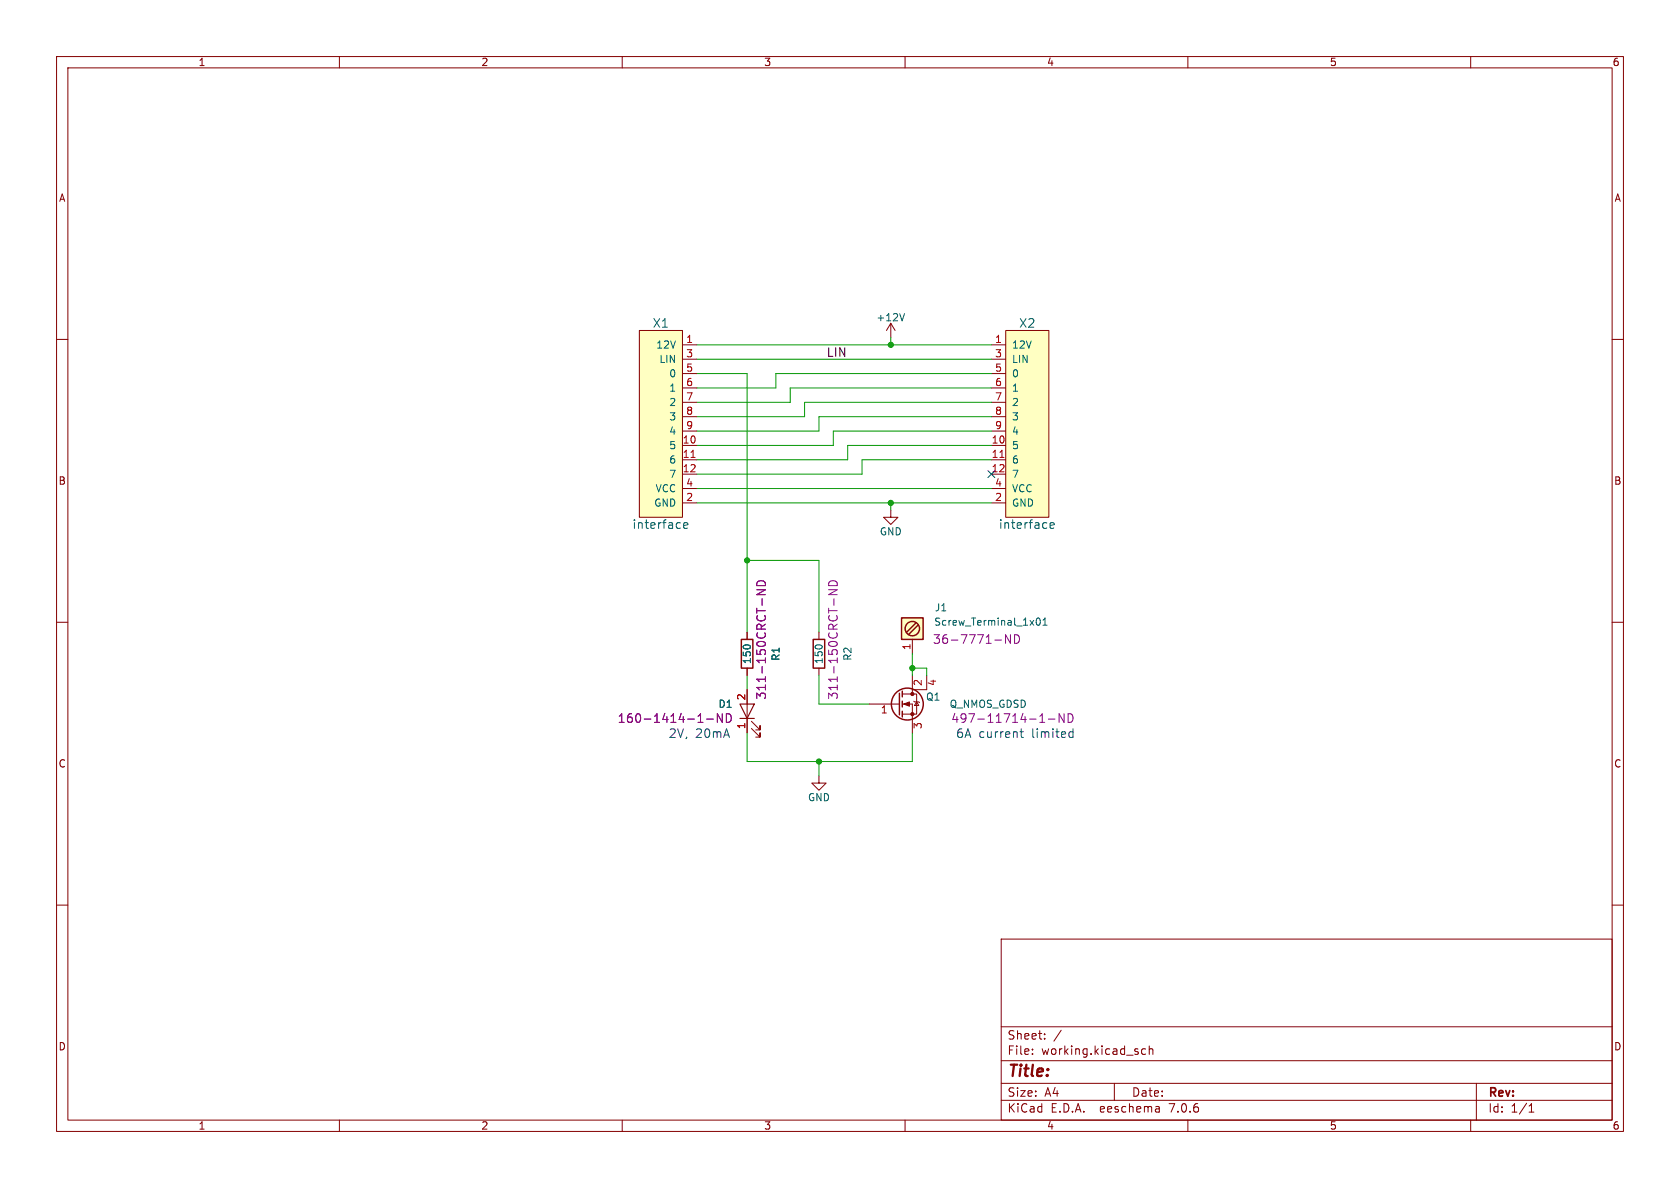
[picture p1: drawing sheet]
<svg xmlns="http://www.w3.org/2000/svg" width="297mm" height="210mm" viewBox="0 0 297 210" stroke-linecap="round" stroke-linejoin="round" font-family="sans-serif">
<g fill="none" stroke="#840000" stroke-width=".18">
<path d="M10 10h277v190h-277zM12 12h273v186h-273zM60 10v2M110 10v2M160 10v2M210 10v2M260 10v2M10 60h2M113 58.4h7.6v33h-7.6zM157.5 57.2l-.8 1.2M157.5 57.2v2.5M157.5 57.2l.7 1.2"/>
<path d="M177.8 58.4h7.6v33h-7.6zM285 60h2M120.6 61h2.6M120.6 78.7h2.6M120.6 63.5h2.6M120.6 66h2.6M120.6 68.6h2.6M120.6 71.1h2.6M120.6 73.7h2.6M120.6 76.2h2.6M175.3 61h2.5M175.3 78.7h2.5"/>
<path d="M175.3 63.5h2.5M175.3 66h2.5M175.3 68.6h2.5M175.3 71.1h2.5M175.3 73.7h2.5M175.3 76.2h2.5M120.6 81.3h2.6M120.6 83.8h2.6M120.6 88.9h2.6M120.6 86.4h2.6M157.5 90.2v1.2h1.2l-1.2 1.3-1.3-1.3h1.3M175.3 81.3h2.5"/>
<path d="M175.3 83.8h2.5M175.3 88.9h2.5M175.3 86.4h2.5M10 110h2M132.1 111.8v1.2M132.1 118.1v1.3M144.8 111.8v1.2M144.8 118.1v1.3M161.3 113v2.6M161.3 119.4v3.3M163.8 119.4v2.5h-2.5M285 110h2"/>
<path d="M132.1 121.9v7.6M132.8 128.8l1.6 1.5v-.8v.8h-.8M132.8 127.5l1.6 1.5v-.7v.7h-.8M144.8 137.2v1.2h1.2l-1.2 1.3-1.3-1.3h1.3M153.7 124.5h5.3M159.5 124.5h1.8v5M159.5 122.7h1.8M161.3 122.7h.8v3.5h-2.6M161.5 124l.2 .1h.7l.2 .1M162.1 124.1l.3 .6h-.7zM10 160h2M285 160h2"/>
<path d="M177 166h108v32h-108zM60 198v2M110 198v2M160 198v2M177 194.5h108M177 191.5h108M177 187.5h108M177 181.5h108M182.5 186.3v.1M182.5 185.5v.1M184.7 183.6v.1M184.7 182.8v.1"/>
<path d="M187.6 182.1l-1.3 2M197 191.5v3M202.5 185.5l-.4-.1-.3 .3v.4l.2 .2h.5M203.2 185.5l.2-.1 .3 .1 .1 .9M203.2 184.9v1.5M204.9 195.7l.1 .9M205 196.5l-.2 .1M205 196h-.2M210 198v2M260 198v2M261 191.5v6.5M270.3 196.6h.9"/>
<path d="M270.3 195.5l.4-.4v1.5"/>
</g>
<g fill="none" stroke="#840000" stroke-width=".25">
<path d="M131.1 113h2v5.1h-2zM143.8 113h2v5.1h-2zM159.4 109.2h3.8v3.8h-3.8zM161.9 110.1l-1.6 1.7M162.3 110.5l-1.6 1.6M159 122.6v3.8M159.5 122.2v1M159.5 124v1M159.5 125.7v1"/>
<circle cx="161.3" cy="111.1" r="1.27"/>
<circle cx="160.4" cy="124.5" r="2.82"/>
</g>
<g fill="none" stroke="#840084" stroke-width=".18">
<path d="M133.8 104.2h1.5l-1.5 .9h1.5M133.9 102.9a.82 .82 0 0 1 .9-.2 .82 .82 0 0 1 .5 .8h-1.5zM146.5 104.2h1.5l-1.5 .9h1.5M146.6 102.9a.82 .82 0 0 1 .9-.2 .82 .82 0 0 1 .5 .8h-1.5zM178.6 112.2v1.5l-.8-1.5v1.5M179.4 112.2a.77 .77 0 0 1 .8 .8 .77 .77 0 0 1-.8 .7zM124.9 127.1h1.2M127.7 126.2v1.5l-.9-1.5v1.5M128.4 126.2a.77 .77 0 0 1 .9 .7 .77 .77 0 0 1-.9 .8zM183.8 127.7h.9M185.3 127.1h1.2M188.1 126.2v1.5l-.9-1.5v1.5"/>
<path d="M188.8 126.2a.77 .77 0 0 1 .9 .7 .77 .77 0 0 1-.9 .8z"/>
</g>
<path d="M130.8 124.5h2.5l-1.2 2.5zM130.8 127h2.5" fill="none" stroke="#840000" stroke-width=".2"/>
<g fill="#840000" stroke="#840000" stroke-width=".18">
<path d="M159.8 124.5l1-.4v.7z"/>
<circle cx="161.3" cy="126.2" r=".28"/>
<circle cx="161.3" cy="122.7" r=".28"/>
</g>
<g fill="#ffffc2" stroke="#ffffc2" stroke-width=".18">
<path d="M113 58.4h7.6v33h-7.6z"/>
<path d="M159.4 109.2h3.8v3.8h-3.8z"/>
<path d="M177.8 58.4h7.6v33h-7.6z"/>
</g>
<path d="M122.2 80.9h.7M176.8 80.9h.7" fill="none" stroke="#a90000" stroke-width=".18"/>
<path d="M159.9 55.4l-.4 1.3M120.9 92.9l.7-.1-.1-.3-.4-.1-.2 .2v.7h.6M185.6 92.9l.8-.1-.1-.3-.4-.1-.3 .2 .1 .7h.6M183.4 109.3h.1a.68 .68 0 0 1 .4 .6 .68 .68 0 0 1-.4 .6 .84 .84 0 0 1-.1-1.2zM184.4 110.5h.7M184.4 109.6l.4-.3v1.2" fill="none" stroke="#006464" stroke-width=".18"/>
<path d="M180.3 129.3h.6M180.5 128.8v1.3l.4 .3M189.1 129.4h.6M189.1 130.3h.6M189.7 128.8v1.6" fill="none" stroke="#0000c2" stroke-width=".18"/>
<g fill="none" stroke="#009600" stroke-width=".18">
<path d="M157.5 59.7v1.3M123.2 66h8.9v45.8M123.2 63.5h52.1M123.2 61h52.1M175.3 68.6h-35.6v2.5h-16.5M175.3 71.1h-33.1v2.6h-19M175.3 76.2h-28v2.5h-24.1M175.3 73.7h-30.5v2.5h-21.6M175.3 78.7h-25.4v2.6h-26.7M175.3 66h-38.1v2.6h-14M123.2 88.9h52.1M123.2 86.4h52.1"/>
<path d="M132.1 99.1h12.7v12.7M157.5 88.9v1.3M175.3 81.3h-22.9v2.5h-29.2M132.1 119.4v2.5M144.8 119.4v5.1h8.9M161.3 115.6v3.8M161.3 118.1h2.5v1.3M132.1 129.5v5.1h29.2v-5.1M144.8 134.6v2.6"/>
</g>
<path d="M174.7 83.2l1.2 1.2M175.9 83.2l-1.2 1.2" fill="none" stroke="#000084" stroke-width=".18"/>
<g fill="#009600" stroke="#009600" stroke-width=".18">
<circle cx="157.5" cy="88.9" r=".46"/>
<circle cx="161.3" cy="118.1" r=".46"/>
<circle cx="132.1" cy="99.1" r=".46"/>
<circle cx="144.8" cy="134.6" r=".46"/>
<circle cx="157.5" cy="61" r=".46"/>
</g>
<text font-size="2.8" fill="#840000" x="178" y="190.9">Title:</text>
<g font-size="2.1" fill="#006464">
<text x="115.3" y="58.1">X1</text>
<text x="180.1" y="58.1">X2</text>
<text x="111.7" y="93.7">interface</text>
<text x="176.5" y="93.7">interface</text>
</g>
<text font-size="2.1" fill="#0f0f0f" x="146" y="63.2">LIN</text>
<g font-size="2.1" fill="#840084">
<text x="164.8" y="114">36-7771-ND</text>
<text x="135.6" y="123.8" transform="rotate(-90 135.6 123.8)">311-150CRCT-ND</text>
<text x="148.3" y="123.8" transform="rotate(-90 148.3 123.8)">311-150CRCT-ND</text>
<text x="109.1" y="128">160-1414-1-ND</text>
<text x="168.1" y="128">497-11714-1-ND</text>
</g>
<g font-size="2.1" fill="#0000c2">
<text x="118.1" y="130.6">2V,</text>
<text x="122.9" y="130.6">20mA</text>
<text x="168.9" y="130.6">6A current</text>
<text x="182.4" y="130.6">limited</text>
</g>
<g font-size="2.1" fill="#840000">
<text x="178" y="184">Sheet:</text>
<text x="178" y="186.7">File:</text>
<text x="184.1" y="186.7">working.kicad_sch</text>
<text x="178" y="196.9">KiCad</text>
<text x="178" y="194.1">Size:</text>
<text x="184.7" y="194.1">A4</text>
<text x="185.7" y="196.9">E.D.A.</text>
<text x="194.6" y="196.9">eeschema</text>
<text x="200" y="194.1">Date:</text>
<text x="207" y="196.9">7.0.6</text>
<text x="263" y="194.3">Rev:</text>
<text x="263" y="196.9">Id:</text>
<text x="267.1" y="196.9">1/1</text>
</g>
<g font-size="1.8" fill="#840000">
<text x="35" y="11.9">1</text>
<text x="85" y="11.9">2</text>
<text x="135" y="11.9">3</text>
<text x="185" y="11.9">4</text>
<text x="235" y="11.9">5</text>
<text x="285" y="11.9">6</text>
<text x="10.3" y="35.9">A</text>
<text x="285.3" y="35.9">A</text>
<text x="10.3" y="85.9">B</text>
<text x="285.3" y="85.9">B</text>
<text x="10.3" y="135.9">C</text>
<text x="285.3" y="135.9">C</text>
<text x="10.3" y="185.9">D</text>
<text x="285.3" y="185.9">D</text>
<text x="35" y="199.9">1</text>
<text x="85" y="199.9">2</text>
<text x="135" y="199.9">3</text>
<text x="185" y="199.9">4</text>
<text x="235" y="199.9">5</text>
<text x="285" y="199.9">6</text>
</g>
<g font-size="1.8" fill="#006464">
<text x="154.8" y="57">+12V</text>
<text x="115.9" y="61.8">12V</text>
<text x="116.5" y="64.4">LIN</text>
<text x="178.8" y="61.8">12V</text>
<text x="178.8" y="64.4">LIN</text>
<text x="118.2" y="66.9">0</text>
<text x="118.2" y="69.4">1</text>
<text x="118.2" y="72">2</text>
<text x="178.8" y="66.9">0</text>
<text x="178.8" y="69.4">1</text>
<text x="178.8" y="72">2</text>
<text x="118.2" y="74.5">3</text>
<text x="118.2" y="77.1">4</text>
<text x="178.8" y="74.5">3</text>
<text x="178.8" y="77.1">4</text>
<text x="118.2" y="79.6">5</text>
<text x="118.2" y="82.1">6</text>
<text x="178.8" y="79.6">5</text>
<text x="178.8" y="82.1">6</text>
<text x="115.6" y="89.8">GND</text>
<text x="115.8" y="87.2">VCC</text>
<text x="118.2" y="84.7">7</text>
<text x="178.8" y="84.7">7</text>
<text x="178.8" y="89.8">GND</text>
<text x="178.8" y="87.2">VCC</text>
<text x="155.4" y="94.8">GND</text>
<text x="165.1" y="110.8">Screw_Terminal_1x01</text>
<text x="165.2" y="108.3">J1</text>
<text x="132.9" y="117.5" transform="rotate(-90 132.9 117.5)">150</text>
<text x="138" y="116.9" transform="rotate(-90 138 116.9)">R1</text>
<text x="145.6" y="117.5" transform="rotate(-90 145.6 117.5)">150</text>
<text x="150.7" y="116.9" transform="rotate(-90 150.7 116.9)">R2</text>
<text x="126.9" y="125.3">D1</text>
<text x="163.6" y="124.1">Q1</text>
<text x="167.8" y="125.3">Q_NMOS_GDSD</text>
<text x="142.7" y="141.8">GND</text>
</g>
<g font-size="1.8" fill="#a90000">
<text x="121.2" y="60.7">1</text>
<text x="121.2" y="63.2">3</text>
<text x="121.2" y="65.8">5</text>
<text x="175.8" y="60.7">1</text>
<text x="175.8" y="63.2">3</text>
<text x="175.8" y="65.8">5</text>
<text x="121.2" y="68.3">6</text>
<text x="121.2" y="70.9">7</text>
<text x="175.8" y="68.3">6</text>
<text x="175.8" y="70.9">7</text>
<text x="121.2" y="73.4">8</text>
<text x="121.2" y="75.9">9</text>
<text x="175.8" y="73.4">8</text>
<text x="175.8" y="75.9">9</text>
<text x="120.6" y="78.5">10</text>
<text x="120.6" y="81">11</text>
<text x="120.6" y="83.6">12</text>
<text x="175.2" y="78.5">10</text>
<text x="175.2" y="81">11</text>
<text x="175.2" y="83.6">12</text>
<text x="121.2" y="88.6">2</text>
<text x="121.2" y="86.1">4</text>
<text x="175.8" y="88.6">2</text>
<text x="175.8" y="86.1">4</text>
<text x="161" y="115" transform="rotate(-90 161 115)">1</text>
<text x="131.8" y="123.9" transform="rotate(-90 131.8 123.9)">2</text>
<text x="163.3" y="121.4" transform="rotate(-90 163.3 121.4)">2</text>
<text x="165.8" y="121.4" transform="rotate(-90 165.8 121.4)">4</text>
<text x="131.8" y="129" transform="rotate(-90 131.8 129)">1</text>
<text x="155.6" y="126.4">1</text>
<text x="163.3" y="129" transform="rotate(-90 163.3 129)">3</text>
</g>
</svg>
